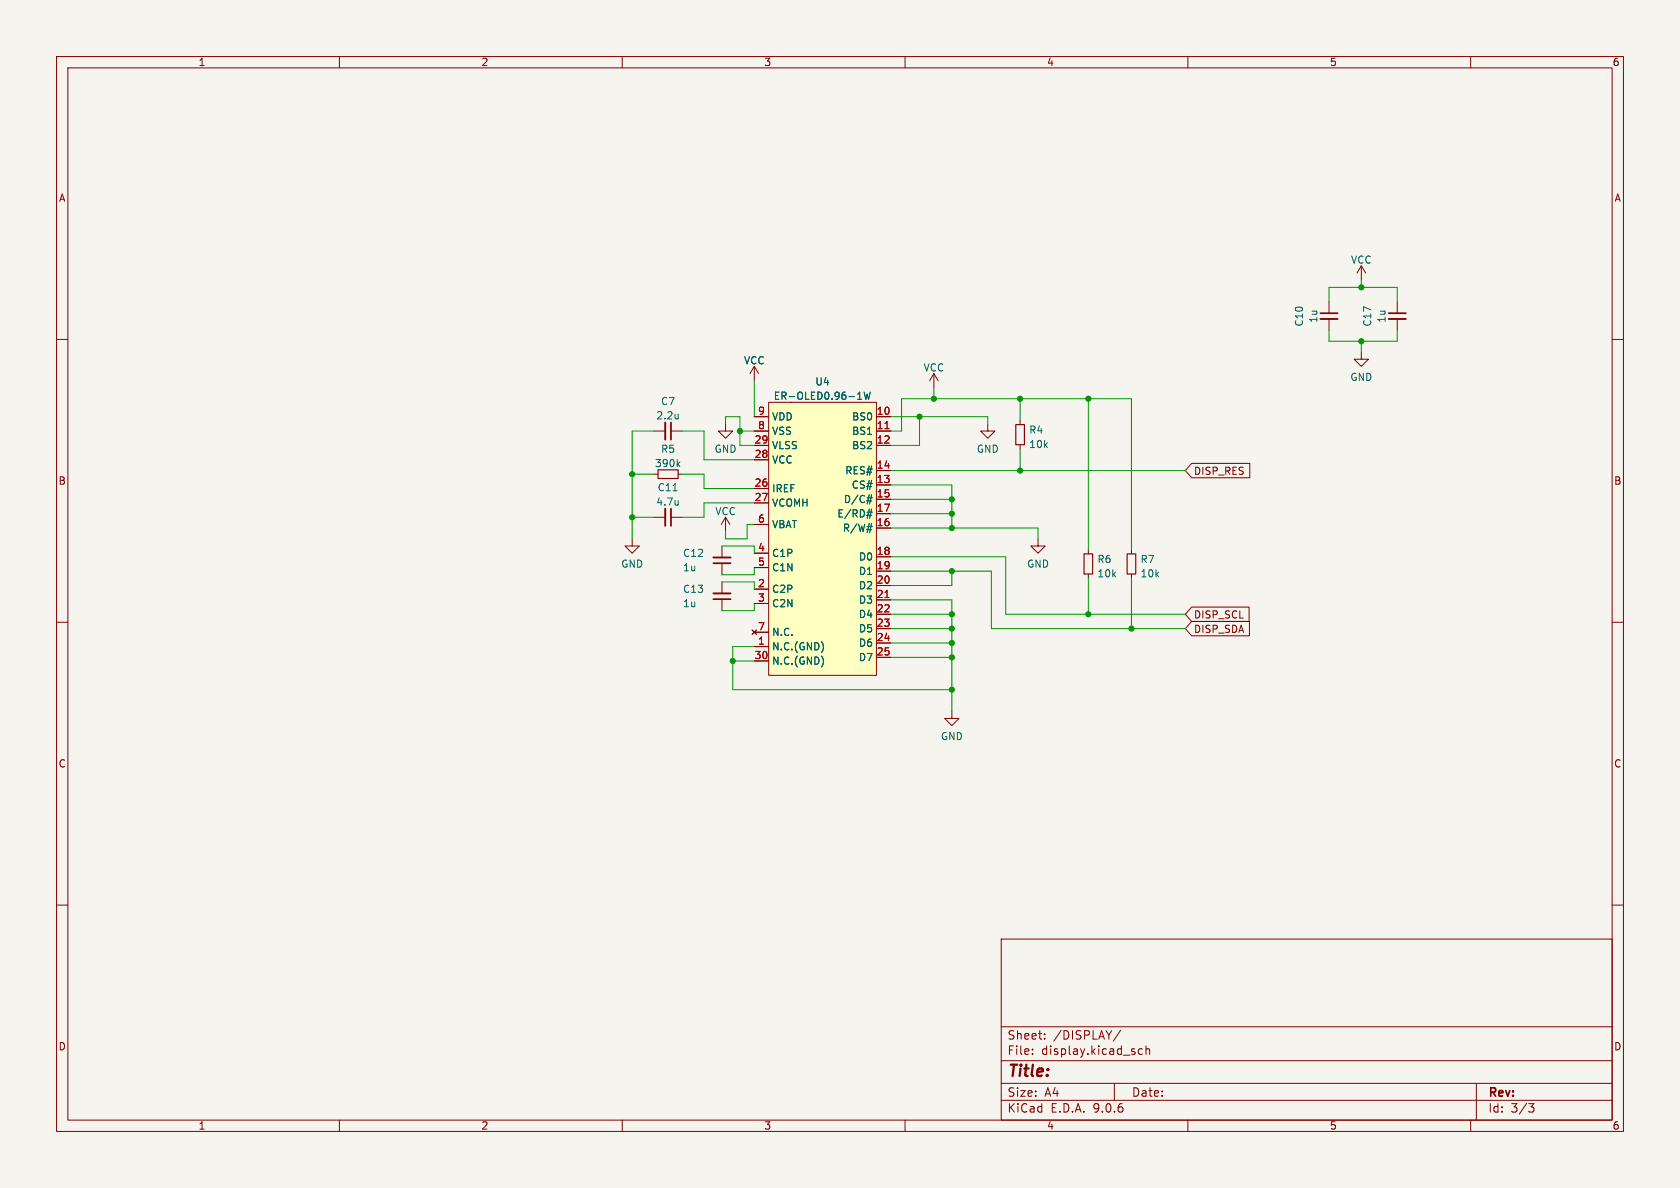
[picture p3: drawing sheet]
<svg xmlns="http://www.w3.org/2000/svg" width="297mm" height="210mm" viewBox="0 0 297 210" stroke-linecap="round" stroke-linejoin="round" font-family="sans-serif">
<path d="M0 0h297v210h-297z" fill="#f5f4ef" stroke="#f5f4ef" stroke-width=".18"/>
<g fill="none" stroke="#840000" stroke-width=".18">
<path d="M10 10h277v190h-277zM12 12h273v186h-273zM60 10v2M110 10v2M160 10v2M210 10v2M260 10v2M234.9 53.3v2.1M234.9 56.4v2M240.7 47l-.8 1.3M240.7 47l.7 1.3M240.7 47v2.5"/>
<path d="M247 53.3v2.1M247 56.4v2M10 60h2M115.6 76.2h2M118.6 76.2h2M128.3 74.9v1.3h1.2l-1.2 1.3-1.3-1.3h1.3M133.3 64.8l.8 1.2M133.3 64.8l-.7 1.2M133.3 64.8v2.5M165.1 66l.8 1.3M165.1 66l-.8 1.3M165.1 66v2.6"/>
<path d="M174.6 74.9v1.3h1.3l-1.3 1.3-1.2-1.3h1.2M180.3 74.3v.8M180.3 78.6v.8M240.7 62.2v1.3h1.2l-1.2 1.3-1.3-1.3h1.3M285 60h2M111.8 95.3v1.2h1.2l-1.2 1.3-1.3-1.3h1.3M115.6 91.4h2M118.6 91.4h2M127.6 96.5v2.1M127.6 99.6v2M183.5 95.3v1.2h1.3l-1.3 1.3-1.3-1.3h1.3M192.4 97.2v.7"/>
<path d="M200 97.2v.7M10 110h2M127.6 102.9v2M127.6 105.9v2.1M192.4 101.5v.7M200 101.5v.7M285 110h2M168.3 125.7v1.3h1.2l-1.2 1.3-1.3-1.3h1.3M10 160h2M177 166h108v32h-108zM285 160h2M60 198v2"/>
<path d="M110 198v2M160 198v2M177 194.5h108M177 191.5h108M177 187.5h108M177 181.5h108M182.5 186.3v.1M182.5 185.5v.1M184.7 183.6v.1M184.7 182.8v.1M197 191.5v3M198.1 182.1l-1.3 2"/>
<path d="M202 185.5l-.5-.1-.3 .3v.4l.2 .2h.6M202.6 185.5l.2-.1 .4 .1v.9M202.6 184.9v1.5M210 198v2M260 198v2M261 191.5v6.5M270.2 195.1h1l-.5 .6 .4 .1 .1 .5-.3 .3h-.4"/>
</g>
<path d="M233.4 55.4h3.1M245.5 55.4h3M118.6 74.7v3M118.6 89.9v3.1M126.1 99.6h3.1M126.1 105.9h3.1" fill="none" stroke="#840000" stroke-width=".3"/>
<path d="M233.4 56.4h3.1M245.5 56.4h3M117.6 74.7v3M117.6 89.9v3.1M126.1 98.6h3.1M126.1 104.9h3.1" fill="none" stroke="#840000" stroke-width=".33"/>
<path d="M179.6 75.1h1.5v3.5h-1.5zM191.6 97.9h1.6v3.6h-1.6zM199.3 97.9h1.5v3.6h-1.5z" fill="none" stroke="#840000" stroke-width=".2"/>
<path d="M119.9 73.2v.9M119.9 73.9l-.1 .1M119 86.8h.7M119.9 88.4v.9M119.9 89.2h-.1" fill="none" stroke="#006464" stroke-width=".18"/>
<path d="M135.9 71.1h19v48.3h-19z" fill="#ffffc2"/>
<g fill="none" stroke="#840000" stroke-width=".18">
<path d="M133.3 73.7h2.6M133.3 76.2h2.6M133.3 78.7h2.6M135.9 71.1h19v48.3h-19zM154.9 73.7h2.6M154.9 76.2h2.6M154.9 78.7h2.6M115.6 83.8h.7M119.9 83.8h.7M128.3 91.4l.7 1.3M128.3 91.4l-.8 1.3M128.3 91.4v2.6"/>
<path d="M133.3 81.3h2.6M133.3 86.4h2.6M133.3 88.9h2.6M133.3 92.7h2.6M133.3 97.8h2.6M154.9 83.2h2.6M154.9 85.7h2.6M154.9 88.3h2.6M154.9 90.8h2.6M154.9 93.3h2.6M154.9 98.4h2.6M210.7 81.9h10.2v2.6h-10.2l-1.2-1.3z"/>
<path d="M133 111.4l.7 .7M133.3 100.3h2.6M133.3 104.1h2.6M133.3 106.7h2.6M133.3 111.8h2.6M133.3 114.3h2.6M133.3 116.8h2.6M133.7 111.4l-.7 .7M154.9 101h2.6M154.9 103.5h2.6M154.9 106h2.6M154.9 108.6h2.6"/>
<path d="M154.9 111.1h2.6M154.9 113.7h2.6M154.9 116.2h2.6M210.7 107.3h10.1v2.6h-10.1l-1.2-1.3zM210.7 109.9h10.2v2.5h-10.2l-1.2-1.3z"/>
</g>
<g fill="none" stroke="#006464" stroke-width=".18">
<path d="M151.6 70.6h.7M151.7 69.6l.3-.3v1.3M152.8 69.3l.3 1.3 .2-.9 .2 .9 .4-1.3M119.8 82l.4 .5M120.2 81.7l-.5 .4M153.2 88.5h.9M153.2 91.1h.9M153.2 93.6h.9M153.3 88h.9M153.3 90.5h.9M153.3 93.1h.9M154.1 87.5l-.4 1.6"/>
<path d="M154.1 90l-.4 1.6M154.1 92.5l-.4 1.7M145.5 114v.8M145.5 116.5v.9"/>
</g>
<path d="M156.5 75.8h.7M156.5 105.6h.7" fill="none" stroke="#a90000" stroke-width=".18"/>
<path d="M116.3 83.1h3.6v1.5h-3.6z" fill="none" stroke="#840000" stroke-width=".2"/>
<g fill="none" stroke="#009600" stroke-width=".18">
<path d="M234.9 53.3v-2.5h12.1v2.5M234.9 58.4v1.9h12.1v-1.9M240.7 49.5v1.3M115.6 76.2h-3.8v19.1M120.6 76.2h3.9v5.1h8.8M128.3 74.9v-1.2h2.5v5h2.5M130.8 76.2h2.5M133.3 67.3v6.4M157.5 76.2h1.9v-5.7h40.6v26.7M157.5 73.7h17.1v1.2M162.6 73.7v5h-5.1M165.1 68.6v1.9"/>
<path d="M180.3 70.5v3.8M180.3 79.4v3.8M192.4 70.5v26.7M240.7 60.3v1.9M111.8 91.4h3.8M111.8 83.8h3.8M120.6 83.8h3.9v2.6h8.8M127.6 96.5h5.7M133.3 88.9h-8.8v2.5h-3.9M133.3 92.7h-1.2v2.6h-3.8v-1.3M157.5 85.7h10.8v7.6M157.5 83.2h52"/>
<path d="M157.5 98.4h20.3v10.2h31.7M157.5 93.3h26v2M157.5 90.8h10.8M157.5 88.3h10.8M127.6 102.9h5.7M129.5 116.8h3.8M133.3 100.3v1.3h-5.7M133.3 106.7v1.3h-5.7M133.3 114.3h-3.8v7.6h38.8M157.5 101h17.8v10.1h34.2M157.5 106h10.8v19.7M157.5 111.1h10.8"/>
<path d="M157.5 108.6h10.8M157.5 116.2h10.8M157.5 113.7h10.8M168.3 101v2.5h-10.8M192.4 102.2v6.4M200 102.2v8.9"/>
</g>
<g fill="#009600" stroke="#009600" stroke-width=".18">
<circle cx="165.1" cy="70.5" r=".46"/>
<circle cx="168.3" cy="88.3" r=".46"/>
<circle cx="168.3" cy="116.2" r=".46"/>
<circle cx="168.3" cy="111.1" r=".46"/>
<circle cx="168.3" cy="113.7" r=".46"/>
<circle cx="168.3" cy="121.9" r=".46"/>
<circle cx="192.4" cy="108.6" r=".46"/>
<circle cx="168.3" cy="108.6" r=".46"/>
<circle cx="200" cy="111.1" r=".46"/>
<circle cx="180.3" cy="83.2" r=".46"/>
<circle cx="111.8" cy="91.4" r=".46"/>
<circle cx="111.8" cy="83.8" r=".46"/>
<circle cx="130.8" cy="76.2" r=".46"/>
<circle cx="129.5" cy="116.8" r=".46"/>
<circle cx="168.3" cy="90.8" r=".46"/>
<circle cx="168.3" cy="93.3" r=".46"/>
<circle cx="168.3" cy="101" r=".46"/>
<circle cx="192.4" cy="70.5" r=".46"/>
<circle cx="240.7" cy="60.3" r=".46"/>
<circle cx="180.3" cy="70.5" r=".46"/>
<circle cx="162.6" cy="73.7" r=".46"/>
<circle cx="240.7" cy="50.8" r=".46"/>
</g>
<text font-size="2.8" fill="#840000" x="178" y="190.9">Title:</text>
<g font-size="2.1" fill="#840000">
<text x="178" y="184">Sheet:</text>
<text x="186.2" y="184">/DISPLAY/</text>
<text x="178" y="186.7">File:</text>
<text x="184.1" y="186.7">display.kicad_sch</text>
<text x="178" y="196.9">KiCad</text>
<text x="178" y="194.1">Size:</text>
<text x="184.7" y="194.1">A4</text>
<text x="185.7" y="196.9">E.D.A.</text>
<text x="193.3" y="196.9">9.0.6</text>
<text x="200" y="194.1">Date:</text>
<text x="263" y="194.3">Rev:</text>
<text x="263" y="196.9">Id:</text>
<text x="267.1" y="196.9">3/3</text>
</g>
<g font-size="1.8" fill="#840000">
<text x="35" y="11.9">1</text>
<text x="85" y="11.9">2</text>
<text x="135" y="11.9">3</text>
<text x="185" y="11.9">4</text>
<text x="235" y="11.9">5</text>
<text x="285" y="11.9">6</text>
<text x="10.3" y="35.9">A</text>
<text x="285.3" y="35.9">A</text>
<text x="10.3" y="85.9">B</text>
<text x="211" y="84.1">DISP_RES</text>
<text x="285.3" y="85.9">B</text>
<text x="211" y="109.5">DISP_SCL</text>
<text x="211" y="112.1">DISP_SDA</text>
<text x="10.3" y="135.9">C</text>
<text x="285.3" y="135.9">C</text>
<text x="10.3" y="185.9">D</text>
<text x="285.3" y="185.9">D</text>
<text x="35" y="199.9">1</text>
<text x="85" y="199.9">2</text>
<text x="135" y="199.9">3</text>
<text x="185" y="199.9">4</text>
<text x="235" y="199.9">5</text>
<text x="285" y="199.9">6</text>
</g>
<g font-size="1.8" fill="#006464">
<text x="238.7" y="46.8">VCC</text>
<text x="230.6" y="57.8" transform="rotate(-90 230.6 57.8)">C10</text>
<text x="233.1" y="57.2" transform="rotate(-90 233.1 57.2)">1u</text>
<text x="242.6" y="57.8" transform="rotate(-90 242.6 57.8)">C17</text>
<text x="245.2" y="57.2" transform="rotate(-90 245.2 57.2)">1u</text>
<text x="131.4" y="64.6">VCC</text>
<text x="163.2" y="65.9">VCC</text>
<text x="116.8" y="71.8">C7</text>
<text x="136.7" y="70.9">ER-OLED0.96-1W</text>
<text x="144" y="68.3">U4</text>
<text x="238.6" y="67.5">GND</text>
<text x="115.9" y="74.3">2.2u</text>
<text x="136.4" y="74.5">VDD</text>
<text x="136.4" y="77.1">VSS</text>
<text x="150.5" y="74.5">BS0</text>
<text x="150.5" y="77.1">BS1</text>
<text x="181.8" y="76.9">R4</text>
<text x="115.7" y="82.8">390k</text>
<text x="116.8" y="80.2">R5</text>
<text x="126.2" y="80.2">GND</text>
<text x="136.4" y="79.6">VLSS</text>
<text x="136.4" y="82.1">VCC</text>
<text x="150.5" y="79.6">BS2</text>
<text x="172.6" y="80.2">GND</text>
<text x="181.8" y="79.4">10k</text>
<text x="115.9" y="89.6">4.7u</text>
<text x="116.2" y="87">C11</text>
<text x="136.4" y="87.2">IREF</text>
<text x="136.4" y="89.8">VCOMH</text>
<text x="149.1" y="89.1">D/C#</text>
<text x="149.3" y="84">RES#</text>
<text x="150.5" y="86.6">CS#</text>
<text x="126.4" y="91.3">VCC</text>
<text x="136.4" y="93.6">VBAT</text>
<text x="147.9" y="91.7">E/RD#</text>
<text x="148.9" y="94.2">R/W#</text>
<text x="109.7" y="100.6">GND</text>
<text x="120.7" y="101.2">1u</text>
<text x="120.7" y="98.7">C12</text>
<text x="136.4" y="98.7">C1P</text>
<text x="136.4" y="101.2">C1N</text>
<text x="151.7" y="99.3">D0</text>
<text x="151.7" y="101.8">D1</text>
<text x="181.5" y="100.6">GND</text>
<text x="193.9" y="99.7">R6</text>
<text x="201.5" y="99.7">R7</text>
<text x="120.7" y="107.5">1u</text>
<text x="120.7" y="105">C13</text>
<text x="136.4" y="105">C2P</text>
<text x="136.4" y="107.5">C2N</text>
<text x="151.7" y="104.4">D2</text>
<text x="151.7" y="106.9">D3</text>
<text x="193.9" y="102.3">10k</text>
<text x="201.5" y="102.3">10k</text>
<text x="136.4" y="112.6">N.C.</text>
<text x="151.7" y="109.4">D4</text>
<text x="151.7" y="112">D5</text>
<text x="136.4" y="115.2">N.C.(GND)</text>
<text x="136.4" y="117.7">N.C.(GND)</text>
<text x="151.7" y="114.5">D6</text>
<text x="151.7" y="117.1">D7</text>
<text x="166.2" y="131">GND</text>
</g>
<g font-size="1.8" fill="#a90000">
<text x="133.9" y="73.4">9</text>
<text x="133.9" y="75.9">8</text>
<text x="154.9" y="73.4">10</text>
<text x="154.9" y="75.9">11</text>
<text x="133.3" y="78.5">29</text>
<text x="133.3" y="81">28</text>
<text x="154.9" y="78.5">12</text>
<text x="154.9" y="82.9">14</text>
<text x="133.3" y="86.1">26</text>
<text x="133.3" y="88.6">27</text>
<text x="154.9" y="85.5">13</text>
<text x="154.9" y="88">15</text>
<text x="133.9" y="92.5">6</text>
<text x="154.9" y="90.6">17</text>
<text x="154.9" y="93.1">16</text>
<text x="133.9" y="97.5">4</text>
<text x="133.9" y="100.1">5</text>
<text x="154.9" y="98.2">18</text>
<text x="154.9" y="100.7">19</text>
<text x="133.9" y="103.9">2</text>
<text x="133.9" y="106.4">3</text>
<text x="154.9" y="103.3">20</text>
<text x="154.9" y="105.8">21</text>
<text x="133.9" y="111.5">7</text>
<text x="154.9" y="108.3">22</text>
<text x="154.9" y="110.9">23</text>
<text x="154.9" y="113.4">24</text>
<text x="133.3" y="116.6">30</text>
<text x="133.9" y="114">1</text>
<text x="154.9" y="116">25</text>
</g>
</svg>
